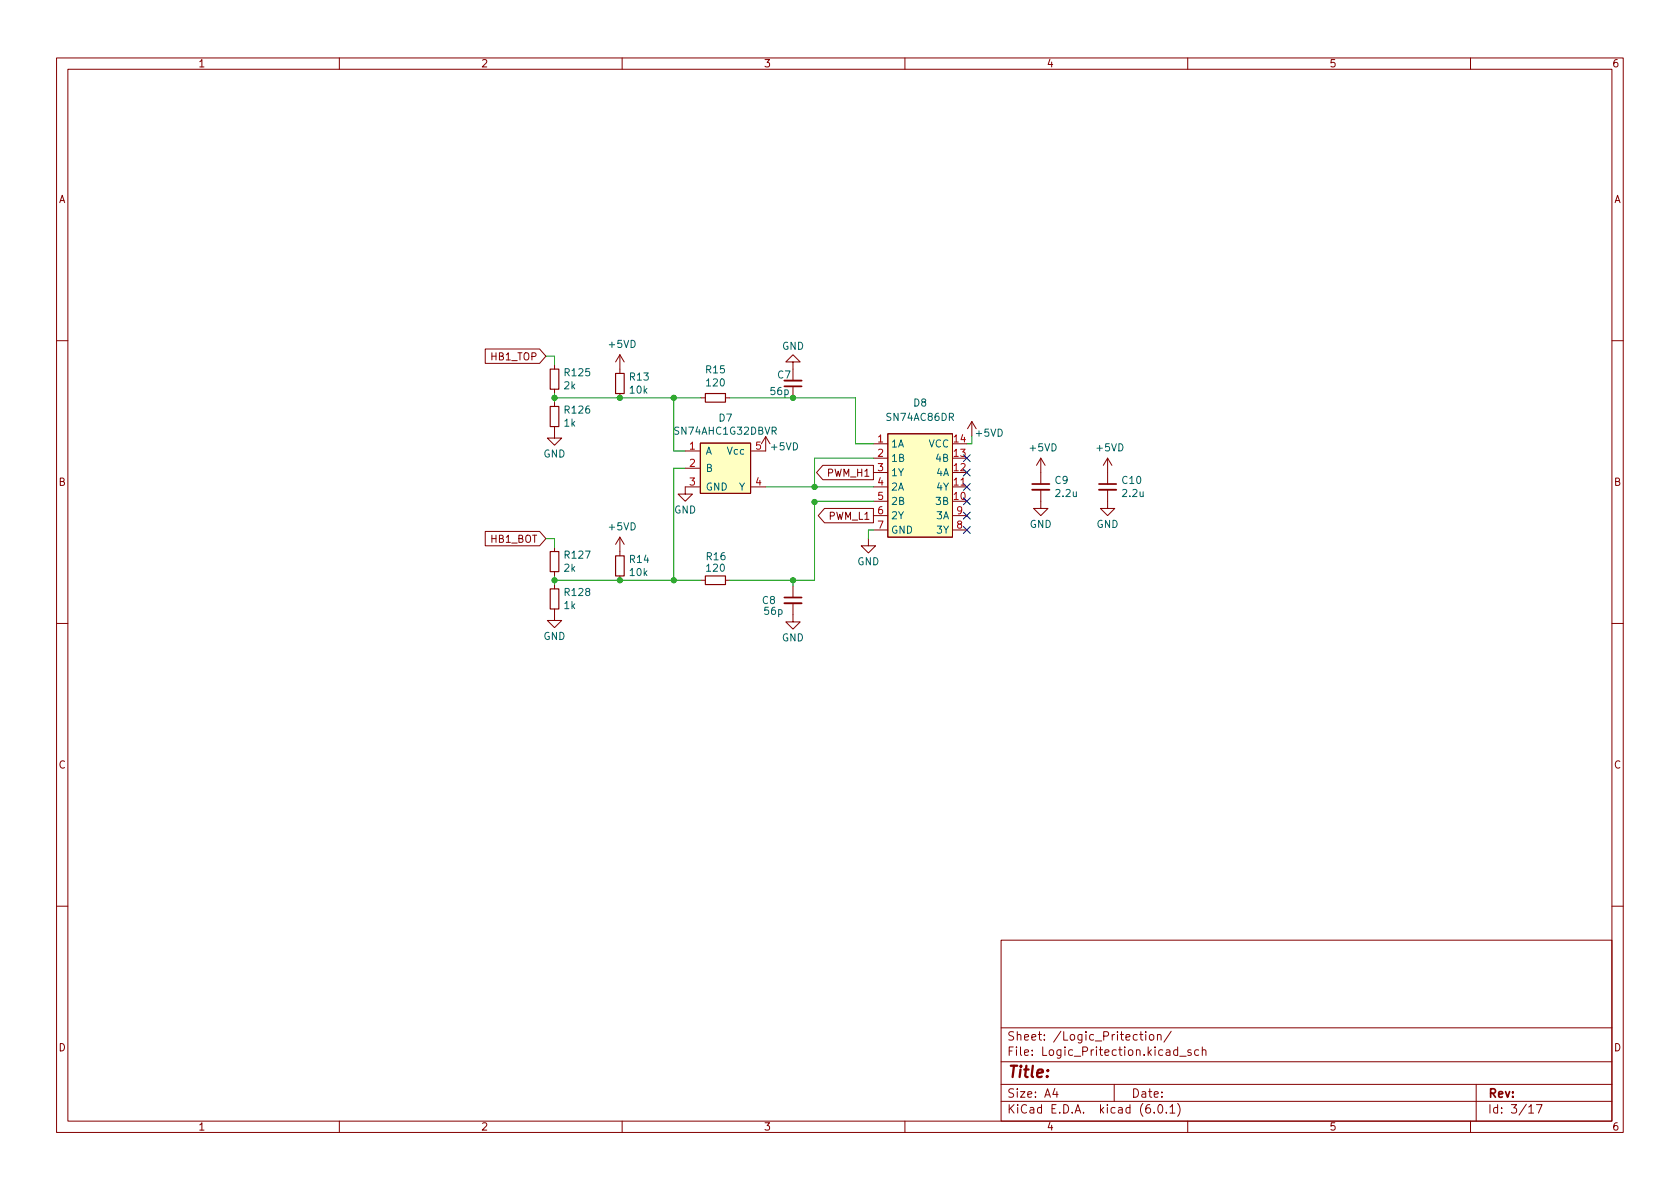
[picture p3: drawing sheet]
<svg xmlns="http://www.w3.org/2000/svg" width="297mm" height="210mm" viewBox="0 0 297 210" stroke-linecap="round" stroke-linejoin="round" font-family="sans-serif">
<g fill="none" stroke="#840000" stroke-width=".18">
<path d="M10 10.2h277v190.1h-277zM12 12.2h273v186.1h-273zM60 10.2v2M110 10.2v2M160 10.2v2M210 10.2v2M260 10.2v2M10 60.2h2M85.8 61.7h9.6l1.1 1.3-1.1 1.3h-9.6zM98 75.4v2.1h1.3l-1.3 1.2-1.2-1.2h1.2M98 64.5v.8M98 68.8v.8"/>
<path d="M98 71.1v.8M109.6 62.7v3.3M109.6 69.6v.8M109.6 62.7l-.8 1.3M109.6 62.7l.8 1.3M121.2 79.8h2.5M123.8 78.4h8.9v8.8h-8.9zM124 70.4h.7M128.3 70.4h.7M135.4 77.2v2.6h-2.6M135.4 77.2l-.8 1.3M135.4 77.2l.7 1.3"/>
<path d="M140.2 64h1.3l-1.3-1.3-1.3 1.3h1.3v1.3M140.2 68.3v2.1M154.4 78.5h2.6M157 76.7h11.4v18.3h-11.4zM171.8 74.5l-.7 1.3M171.8 74.5v2.6M171.8 74.5l.8 1.3M285 60.2h2M85.8 94h9.6l1.1 1.2-1.1 1.3h-9.6zM98 96.8v.7M109.6 95v3.3M109.6 95l-.8 1.3"/>
<path d="M109.6 95l.8 1.3M121.2 82.8h2.5M123.7 86.1h-2.5v1.3h1.2l-1.2 1.2-1.3-1.2h1.3M132.8 86.1h2.6M145.5 82.3h8.9v2.5h-8.9l-1.1-1.2zM145.8 89.9h8.6v2.6h-8.6l-1.1-1.3zM153.5 95.2v1.3h1.3l-1.3 1.3-1.2-1.3h1.2M154.4 86.1h2.6M154.4 81h2.6M154.4 83.6h2.6M154.4 88.6h2.6M154.4 91.2h2.6"/>
<path d="M154.4 93.7h2.6M168.4 86.1h2.5M168.4 91.2h2.5M168.4 93.7h2.5M184 86.6v3.3h1.3l-1.3 1.3-1.2-1.3h1.2M184 81v4.6M184 81l-.7 1.3M184 81l.8 1.3M195.8 86.6v3.3h1.3l-1.3 1.3-1.2-1.3h1.2M195.8 81v4.6M195.8 81l-.7 1.3M195.8 81l.8 1.3"/>
<path d="M10 110.2h2M98 107.7v2h1.3l-1.3 1.3-1.2-1.3h1.2M98 101.1v.7M98 103.4v.7M109.6 101.8v.8M124 102.6h.7M128.3 102.6h.7M140.2 106.7v3.3h1.3l-1.3 1.2-1.3-1.2h1.3M140.2 103.6v2.1M285 110.2h2M10 160.2h2M177 166.3h108v32h-108z"/>
<path d="M285 160.2h2M60 198.3v2M110 198.3v2M160 198.3v2M177 194.8h108M177 191.8h108M177 187.8h108M177 181.8h108M186.5 192.5l-.4 1h1M186.9 193v1M197 191.8v3M201.5 182.9h.6"/>
<path d="M201.7 182.4v1.3l.4 .2M202.6 182.4v.2M202.6 182.9v1M203.3 183.1l.2-.2 .4 .2 .1 .5-.1 .3h-.4l-.2-.1zM204.1 196.7v.1M204.6 183.1l.3-.2 .3 .1 .1 .9M204.6 182.9v1M204.9 195.4l.2-.1a.81 .81 0 0 1 .6 .7 .81 .81 0 0 1-.3 .8h-.2a.81 .81 0 0 1-.6-.6 .81 .81 0 0 1 .3-.8zM206.2 196.7v.1M206.9 195.8l.4-.5v1.5M206.9 196.8h.8M207.1 182.4l-1.3 1.9"/>
<path d="M208.2 195.1a1.72 1.72 0 0 1 0 2.3M208.2 185.7l-.4-.1-.3 .3v.4l.1 .3h.6M208.2 185.1v1.5M208.6 186.8h1.1M210 198.3v2M210.6 185.7l-.4-.1-.2 .2 .1 .3 .5 .1v.4h-.6M211.9 185.7l-.4-.1-.3 .3v.4l.2 .3h.5M212.6 185.8l.2-.2 .3 .1 .1 .9M212.6 185.1v1.5M260 198.3v2M261 191.8v6.5M270.3 195.8l.4-.5v1.5"/>
<path d="M270.3 196.8h.9M271.7 195.3h.9l-.6 1.5"/>
</g>
<path d="M138.7 67.3h3M182.5 86.6h3M194.3 86.6h3.1M138.7 106.7h3" fill="none" stroke="#840000" stroke-width=".33"/>
<path d="M138.7 68.3h3M182.5 85.6h3M194.3 85.6h3.1M138.7 105.7h3" fill="none" stroke="#840000" stroke-width=".3"/>
<path d="M97.3 65.3h1.5v3.5h-1.5zM97.3 71.9h1.5v3.5h-1.5zM108.8 66h1.6v3.6h-1.6zM124.7 69.6h3.6v1.5h-3.6zM97.3 97.5h1.5v3.6h-1.5zM108.8 98.3h1.6v3.5h-1.6zM97.3 104.1h1.5v3.6h-1.5zM124.7 101.8h3.6v1.6h-3.6z" fill="none" stroke="#840000" stroke-width=".2"/>
<g fill="#ffffc2" stroke="#ffffc2" stroke-width=".18">
<path d="M157 76.7h11.4v18.3h-11.4z"/>
<path d="M123.8 78.4h8.9v8.8h-8.9z"/>
</g>
<g fill="none" stroke="#009600" stroke-width=".18">
<path d="M96.5 63h1.5v1.5M98 70.4h26M98 69.6v1.5M119.1 70.4v9.4h2.1M129 70.4h22.3v8.1h3.1M171.8 77.1v1.4h-.9M96.5 95.2h1.5v1.6M121.2 82.8h-2.1v19.8M135.4 86.1h19M154.4 88.6h-10.4v14h-15M154.4 93.7h-.9v1.5M154.4 81h-10.4v5.1"/>
<path d="M98 101.8v1.6M98 102.6h26M140.2 102.6v1"/>
</g>
<path d="M170.3 93.1l1.3 1.2M170.3 85.5l1.3 1.2M170.3 83l1.3 1.2M170.3 90.6l1.3 1.2M170.3 80.4l1.3 1.2M170.3 88l1.3 1.2M171.6 93.1l-1.3 1.2M171.6 85.5l-1.3 1.2M171.6 83l-1.3 1.2M171.6 90.6l-1.3 1.2M171.6 80.4l-1.3 1.2M171.6 88l-1.3 1.2" fill="none" stroke="#000084" stroke-width=".18"/>
<g fill="#009600" stroke="#009600" stroke-width=".18">
<circle cx="144" cy="86.1" r=".46"/>
<circle cx="144" cy="88.8" r=".46"/>
<circle cx="140.2" cy="102.6" r=".46"/>
<circle cx="140.2" cy="70.4" r=".46"/>
<circle cx="109.6" cy="70.4" r=".46"/>
<circle cx="98" cy="70.4" r=".46"/>
<circle cx="98" cy="102.6" r=".46"/>
<circle cx="109.6" cy="102.6" r=".46"/>
<circle cx="119.1" cy="102.6" r=".46"/>
<circle cx="119.1" cy="70.4" r=".46"/>
</g>
<text font-size="2.8" fill="#840000" x="178" y="190.6">Title:</text>
<g font-size="2.1" fill="#840000">
<text x="178" y="184">Sheet: /Logic_Pritection/</text>
<text x="178" y="186.7">File: Logic_Pritection.kicad_sch</text>
<text x="178" y="196.9">KiCad E.D.A. kicad (6.0.1)</text>
<text x="178" y="194.1">Size: A4</text>
<text x="200" y="194.1">Date:</text>
<text x="263" y="194.1">Rev:</text>
<text x="263" y="196.9">Id: 3/17</text>
</g>
<g font-size="1.8" fill="#840000">
<text x="35" y="11.9">1</text>
<text x="85" y="11.9">2</text>
<text x="135" y="11.9">3</text>
<text x="185" y="11.9">4</text>
<text x="235" y="11.9">5</text>
<text x="285" y="11.9">6</text>
<text x="10.3" y="35.9">A</text>
<text x="285.3" y="35.9">A</text>
<text x="86.9" y="63.7">HB1_TOP</text>
<text x="10.3" y="85.9">B</text>
<text x="146.4" y="84.3">PWM_H1</text>
<text x="285.3" y="85.9">B</text>
<text x="86.8" y="96">HB1_BOT</text>
<text x="146.6" y="91.9">PWM_L1</text>
<text x="10.3" y="135.9">C</text>
<text x="285.3" y="135.9">C</text>
<text x="10.3" y="185.9">D</text>
<text x="285.3" y="185.9">D</text>
<text x="35" y="199.9">1</text>
<text x="85" y="199.9">2</text>
<text x="135" y="199.9">3</text>
<text x="185" y="199.9">4</text>
<text x="235" y="199.9">5</text>
<text x="285" y="199.9">6</text>
</g>
<g font-size="1.8" fill="#006464">
<text x="107.7" y="61.5">+5VD</text>
<text x="138.3" y="61.8">GND</text>
<text x="99.8" y="68.8">2k</text>
<text x="100" y="66.5">R125</text>
<text x="111.4" y="67.3">R13</text>
<text x="111.4" y="69.6">10k</text>
<text x="124.9" y="66">R15</text>
<text x="125" y="68.3">120</text>
<text x="136.3" y="69.8">56p</text>
<text x="137.5" y="66.9">C7</text>
<text x="161.6" y="71.9">D8</text>
<text x="99.8" y="75.4">1k</text>
<text x="100" y="73.1">R126</text>
<text x="119.5" y="76.9">SN74AHC1G32DBVR</text>
<text x="127.1" y="74.5">D7</text>
<text x="156.9" y="74.4">SN74AC86DR</text>
<text x="172.6" y="77.2">+5VD</text>
<text x="96.1" y="80.9">GND</text>
<text x="124.7" y="80.4">A</text>
<text x="124.7" y="83.4">B</text>
<text x="128.7" y="80.4">Vcc</text>
<text x="136.4" y="79.6">+5VD</text>
<text x="157.5" y="79.1">1A</text>
<text x="157.5" y="81.7">1B</text>
<text x="164.2" y="79.1">VCC</text>
<text x="165.6" y="81.7">4B</text>
<text x="182.2" y="79.8">+5VD</text>
<text x="194" y="79.8">+5VD</text>
<text x="124.7" y="86.7">GND</text>
<text x="130.6" y="86.7">Y</text>
<text x="157.5" y="84.2">1Y</text>
<text x="157.5" y="86.7">2A</text>
<text x="157.5" y="89.3">2B</text>
<text x="165.6" y="89.3">3B</text>
<text x="165.6" y="84.2">4A</text>
<text x="165.7" y="86.7">4Y</text>
<text x="186.5" y="85.6">C9</text>
<text x="186.8" y="87.9">2.2u</text>
<text x="198.5" y="85.6">C10</text>
<text x="198.6" y="87.9">2.2u</text>
<text x="107.7" y="93.8">+5VD</text>
<text x="119.2" y="90.8">GND</text>
<text x="157.5" y="91.8">2Y</text>
<text x="157.5" y="94.4">GND</text>
<text x="165.6" y="91.8">3A</text>
<text x="165.7" y="94.4">3Y</text>
<text x="182" y="93.3">GND</text>
<text x="193.9" y="93.3">GND</text>
<text x="99.8" y="101.1">2k</text>
<text x="100" y="98.8">R127</text>
<text x="111.4" y="99.5">R14</text>
<text x="111.4" y="101.8">10k</text>
<text x="125" y="99.1">R16</text>
<text x="125" y="101.1">120</text>
<text x="151.6" y="99.9">GND</text>
<text x="99.8" y="107.7">1k</text>
<text x="100" y="105.4">R128</text>
<text x="134.8" y="106.8">C8</text>
<text x="96.1" y="113.2">GND</text>
<text x="135.2" y="108.7">56p</text>
<text x="138.2" y="113.4">GND</text>
</g>
<g font-size="1.8" fill="#a90000">
<text x="121.9" y="79.5">1</text>
<text x="121.9" y="82.5">2</text>
<text x="133.6" y="79.5">5</text>
<text x="155.2" y="78.2">1</text>
<text x="155.2" y="80.8">2</text>
<text x="155.2" y="83.3">3</text>
<text x="168.7" y="83.3">12</text>
<text x="168.7" y="80.8">13</text>
<text x="168.7" y="78.2">14</text>
<text x="121.9" y="85.8">3</text>
<text x="133.6" y="85.8">4</text>
<text x="155.2" y="85.8">4</text>
<text x="155.2" y="88.4">5</text>
<text x="168.7" y="88.4">10</text>
<text x="168.7" y="85.8">11</text>
<text x="155.2" y="90.9">6</text>
<text x="155.2" y="93.5">7</text>
<text x="169.2" y="93.5">8</text>
<text x="169.2" y="90.9">9</text>
</g>
</svg>
